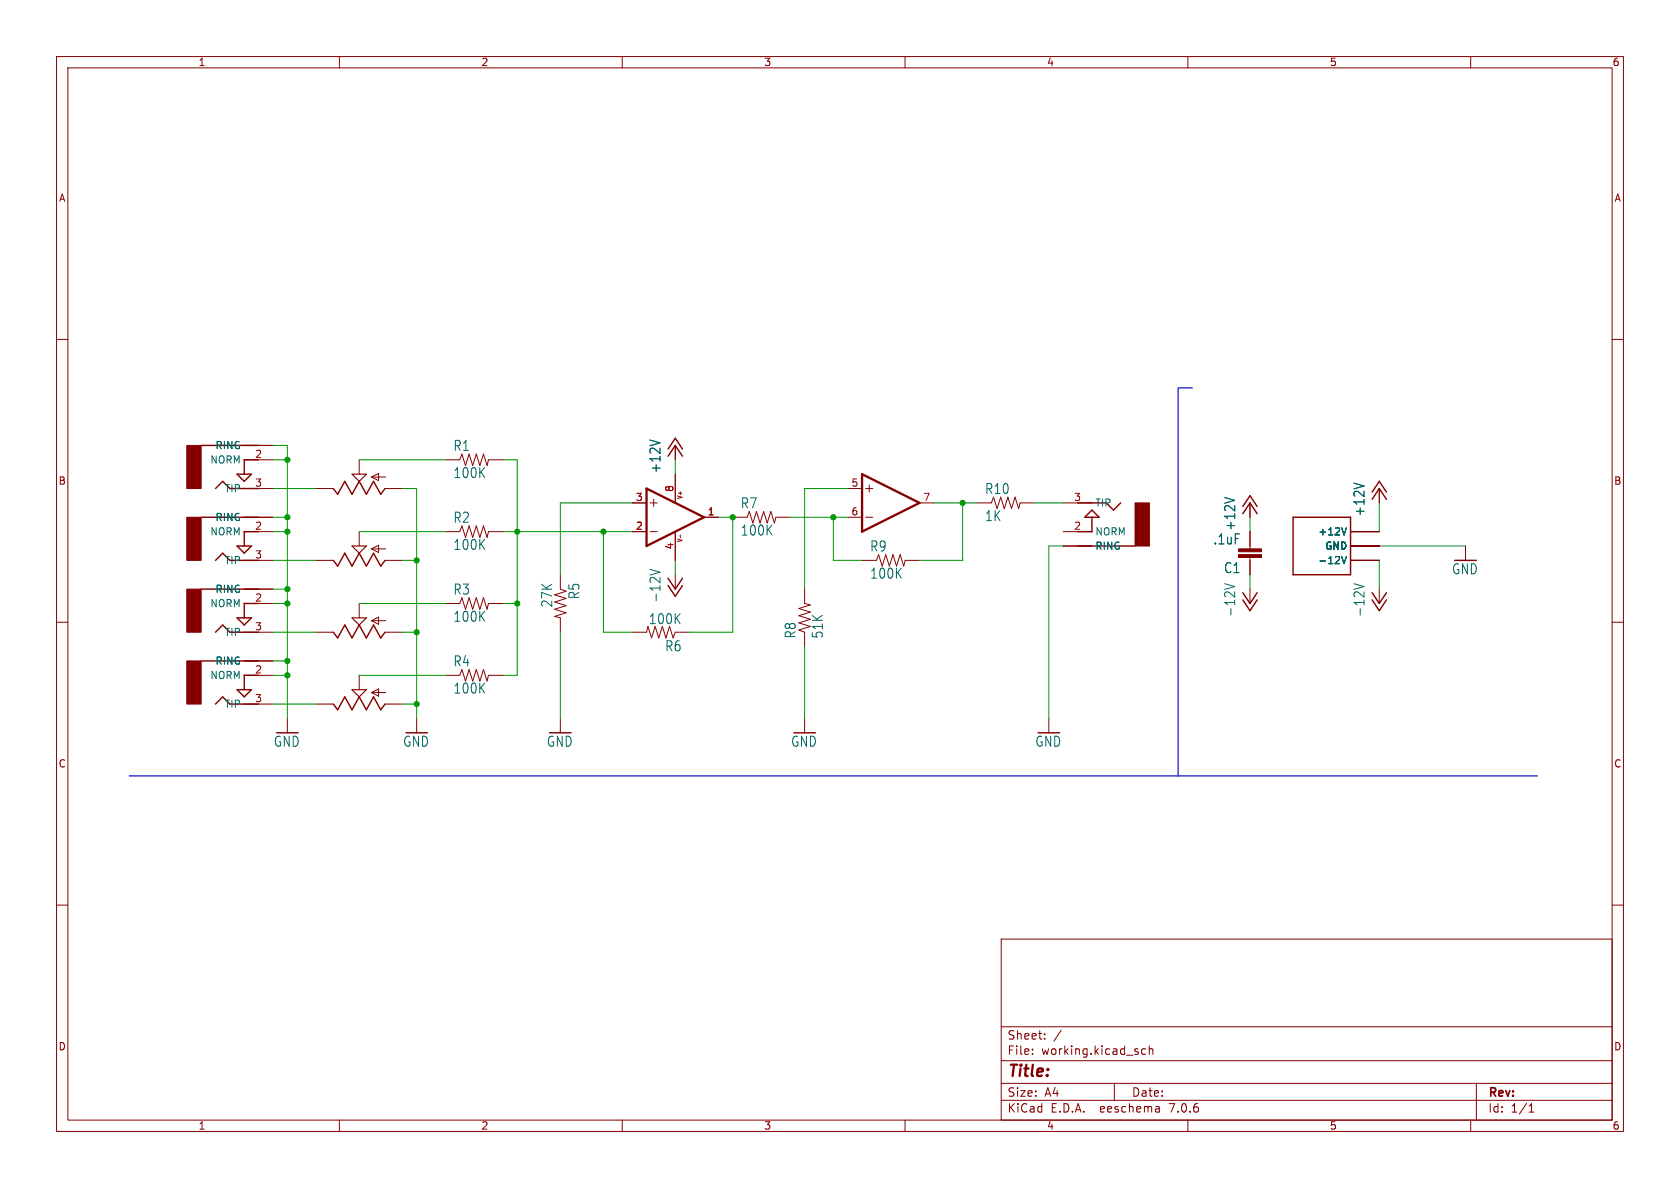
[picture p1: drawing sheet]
<svg xmlns="http://www.w3.org/2000/svg" width="297mm" height="210mm" viewBox="0 0 297 210" stroke-linecap="round" stroke-linejoin="round" font-family="sans-serif">
<g fill="none" stroke="#840000" stroke-width=".18">
<path d="M10 10h277v190h-277zM12 12h273v186h-273zM60 10v2M110 10v2M160 10v2M210 10v2M260 10v2M10 60h2M285 60h2M43.2 78.7h5.1M119.4 78.7v2.6M43.2 91.4h5.1"/>
<path d="M43.2 86.4h5.1M43.2 94h5.1M43.2 99.1h5.1M43.2 81.3h5.1M55.9 86.4h3M55.9 99.1h3M63.5 81.3v2.5M63.5 94v2.5M65.7 84.3l1.2-.6v1.3zM65.7 97l1.2-.6v1.3zM65.7 97h2.5M65.7 84.3h2.5"/>
<path d="M68.1 86.4h3M68.1 99.1h3M78.7 94h2.6l.4-1 .6 2 .6-2 .7 2 .6-2 .6 2 .7-2 .6 2 .3-1h2.5M78.7 81.3h2.6l.4-1 .6 2 .6-2 .7 2 .6-2 .6 2 .7-2 .6 2 .3-1h2.5M111.8 88.9h2.5M111.8 94h2.5M114.9 88.9h1.3M114.9 94h1.3M115.6 88.3v1.2M119.4 83.8v5.1M119.4 94v5.1M120.3 94.5v.6"/>
<path d="M124.5 91.4h2.5M129.5 91.4h2.6l.4-1 .6 2.1 .6-2.1 .7 2.1 .6-2.1 .6 2.1 .7-2.1 .6 2.1 .3-1.1h2.5M149.9 91.4h2.5M149.9 86.4h2.5M152.4 99.1h2.5l.4-1.1 .7 2.1 .6-2.1 .6 2.1 .7-2.1 .6 2.1 .6-2.1 .7 2.1 .2-1h2.6M153 91.4h1.3M153 86.4h1.3M153.7 85.7v1.3M162.6 88.9h2.5M172.7 88.9h2.6l.3-1 .7 2 .6-2 .6 2 .7-2 .6 2 .7-2 .6 2 .2-1h2.6M188 88.9h5M188 94h5"/>
<path d="M188 96.5h5M221 88.9v2.5M221 94v3M221 98.6v3M238.8 94h5M238.8 99.1h5M238.8 96.5h5M243.8 86.4v2.5M259.1 96.5v2.6M10 110h2M43.2 104.1h5.1M43.2 106.7h5.1"/>
<path d="M43.2 111.8h5.1M43.2 116.8h5.1M43.2 119.4h5.1M55.9 111.8h3M63.5 106.7v2.5M63.5 119.4v2.5M65.7 109.7l1.2-.6v1.3zM65.7 109.7h2.5M68.1 111.8h3M78.7 106.7h2.6l.4-1 .6 2 .6-2 .7 2 .6-2 .6 2 .7-2 .6 2 .3-1h2.5M78.7 119.4h2.6l.4-1 .6 2 .6-2 .7 2 .6-2 .6 2 .7-2 .6 2 .3-1h2.5M99.1 101.6v2.5l1 .4-2.1 .7 2.1 .6-2.1 .6 2.1 .7-2.1 .6 2.1 .6-2.1 .7 1.1 .2v2.6"/>
<path d="M111.8 111.8h2.5l.3-1.1 .6 2.1 .6-2.1 .7 2.1 .6-2.1 .6 2.1 .7-2.1 .6 2.1 .4-1h2.5M119.4 101.6v2.5M142.2 104.1v2.6l1.1 .2-2.1 .7 2.1 .6-2.1 .6 2.1 .7-2.1 .6 2.1 .6-2.1 .7 1 .4v2.5M221 104.1v2.6M243.8 104.1v2.6M285 110h2M43.2 124.5h5.1M50.8 127v2.5M55.9 124.5h3M65.7 122.4l1.2-.6v1.3zM65.7 122.4h2.5M68.1 124.5h3"/>
<path d="M73.7 127v2.5M99.1 127v2.5M142.2 127v2.5M185.4 127v2.5M10 160h2M285 160h2M177 166h108v32h-108zM60 198v2M110 198v2M160 198v2M177 194.5h108M177 191.5h108"/>
<path d="M177 187.5h108M177 181.5h108M182.5 186.3v.1M182.5 185.5v.1M184.7 183.6v.1M184.7 182.8v.1M187.6 182.1l-1.3 2M197 191.5v3M202.5 185.5l-.4-.1-.3 .3v.4l.2 .2h.5M203.2 185.5l.2-.1 .3 .1 .1 .9M203.2 184.9v1.5M204.9 195.7l.1 .9"/>
<path d="M205 196.5l-.2 .1M205 196h-.2M210 198v2M260 198v2M261 191.5v6.5M270.3 196.6h.9M270.3 195.5l.4-.4v1.5"/>
</g>
<g fill="#840000" stroke="#840000" stroke-width=".18">
<path d="M33 104.1h2.6v7.7h-2.6z"/>
<path d="M33 116.8h2.6v7.7h-2.6z"/>
<path d="M33 91.4h2.6v7.7h-2.6z"/>
<path d="M33 78.7h2.6v7.7h-2.6z"/>
<path d="M200.7 88.9h2.5v7.6h-2.5z"/>
<path d="M218.9 97h4.1v.5h-4.1z"/>
<path d="M218.9 98h4.1v.6h-4.1z"/>
</g>
<g fill="none" stroke="#840000" stroke-width=".25">
<path d="M35.6 78.7h10.1M118.1 79.4l1.3-1.9 1.2 1.9M35.6 91.4h10.1M38.1 99.1l1.3-1.3 1.2 1.3h5.1M38.1 86.4l1.3-1.3 1.2 1.3h5.1M41.9 96.5h2.5l-1.2 1.3zM41.9 83.8h2.5l-1.2 1.3zM45.7 81.3h-2.5v2.5M45.7 94h-2.5v2.5M58.9 99.1l.8 1 1.3-2.3 1.2 2.3 1.3-2.3 1.3 2.3 1.2-2.3 1.3 2.3 .8-1M58.9 86.4l.8 1 1.3-2.3 1.2 2.3 1.3-2.3 1.3 2.3 1.2-2.3 1.3 2.3 .8-1M118.1 80.6l1.3-1.9 1.2 1.9"/>
<path d="M190.5 96.5h10.2M190.5 88.9h5.1l1.2 1.3 1.3-1.3M193 90.2l1.3 1.2h-2.5zM193 91.4v2.6h-2.5M219.7 90.8l1.3-1.9 1.2 1.9M219.7 89.5l1.3-1.9 1.2 1.9M228.6 91.4h10.2v10.2h-10.2zM242.6 88.3l1.2-1.9 1.3 1.9M242.6 87l1.2-1.9 1.3 1.9M35.6 104.1h10.1M35.6 116.8h10.1M38.1 111.8l1.3-1.3 1.2 1.3h5.1"/>
<path d="M41.9 109.2h2.5l-1.2 1.3zM45.7 106.7h-2.5v2.5M45.7 119.4h-2.5v2.5M58.9 111.8l.8 1 1.3-2.3 1.2 2.3 1.3-2.3 1.3 2.3 1.2-2.3 1.3 2.3 .8-1M118.1 103.5l1.3 1.9 1.2-1.9M118.1 102.2l1.3 1.9 1.2-1.9M219.7 106l1.3 2 1.2-2M219.7 104.8l1.3 1.9 1.2-1.9M242.6 106l1.2 2 1.3-2M242.6 104.8l1.2 1.9 1.3-1.9M38.1 124.5l1.3-1.3 1.2 1.3h5.1M41.9 121.9h2.5l-1.2 1.3z"/>
<path d="M58.9 124.5l.8 1 1.3-2.3 1.2 2.3 1.3-2.3 1.3 2.3 1.2-2.3 1.3 2.3 .8-1"/>
</g>
<path d="M114.9 77.8l1.8 .5M216.5 87.9l1.8 .6M237.2 98.4l.4 1.2 .4-1.2M238 93.3l-.4 1.3M239.4 85.4l1.7 .5M114.9 100.6l1.8 .6-1.8 .5M216.5 103.2l1.8 .5-1.8 .5M239.4 103.2l1.7 .5-1.7 .5" fill="none" stroke="#006464" stroke-width=".18"/>
<path d="M114.3 86.4l10.2 5-10.2 5.1zM152.4 83.8l10.2 5.1-10.2 5.1z" fill="none" stroke="#840000" stroke-width=".41"/>
<path d="M62.2 96.5h2.6l-1.3 1.3zM62.2 83.8h2.6l-1.3 1.3zM62.2 109.2h2.6l-1.3 1.3zM62.2 121.9h2.6l-1.3 1.3z" fill="none" stroke="#840000" stroke-width=".2"/>
<path d="M210.8 68.6h-2.5v68.6M22.9 137.2h248.9" fill="none" stroke="#0000c2" stroke-width=".2"/>
<g fill="none" stroke="#009600" stroke-width=".18">
<path d="M48.3 78.7h2.5v48.3M48.3 81.3h2.5M48.3 91.4h2.5M48.3 94h2.5M48.3 99.1h7.6M48.3 86.4h7.6M63.5 81.3h15.2M63.5 94h15.2M71.1 86.4h2.6v40.6M71.1 99.1h2.6M88.9 81.3h2.5v38.1h-2.5M88.9 94h22.9"/>
<path d="M106.7 94v17.8h5.1M111.8 88.9h-12.7v12.7M119.4 81.3v2.5M119.4 99.1v2.5M127 91.4h2.5v20.4h-7.6M139.7 91.4h10.2M147.3 91.4v7.7h5.1M149.9 86.4h-7.7v17.7M165.1 88.9h7.6M170.2 88.9v10.2h-7.6M182.9 88.9h5.1M188 96.5h-2.6v30.5"/>
<path d="M221 91.4v2.6M243.8 96.5h15.3M243.8 88.9v5.1M243.8 99.1v5M48.3 119.4h2.5M48.3 111.8h7.6M48.3 106.7h2.5M48.3 116.8h2.5M48.3 104.1h2.5M63.5 119.4h15.2M63.5 106.7h15.2M71.1 111.8h2.6"/>
<path d="M88.9 106.7h2.5M99.1 111.8v15.2M142.2 114.3v12.7M221 101.6v2.5M48.3 124.5h7.6M71.1 124.5h2.6"/>
</g>
<g fill="#009600" stroke="#009600" stroke-width=".18">
<circle cx="73.7" cy="99.1" r=".46"/>
<circle cx="73.7" cy="111.8" r=".46"/>
<circle cx="73.7" cy="124.5" r=".46"/>
<circle cx="129.5" cy="91.4" r=".46"/>
<circle cx="147.3" cy="91.4" r=".46"/>
<circle cx="91.4" cy="94" r=".46"/>
<circle cx="91.4" cy="106.7" r=".46"/>
<circle cx="106.7" cy="94" r=".46"/>
<circle cx="50.8" cy="104.1" r=".46"/>
<circle cx="50.8" cy="94" r=".46"/>
<circle cx="50.8" cy="116.8" r=".46"/>
<circle cx="50.8" cy="119.4" r=".46"/>
<circle cx="50.8" cy="91.4" r=".46"/>
<circle cx="50.8" cy="81.3" r=".46"/>
<circle cx="50.8" cy="106.7" r=".46"/>
<circle cx="170.2" cy="88.9" r=".46"/>
</g>
<text font-size="2.8" fill="#840000" x="178" y="190.9">Title:</text>
<g font-size="2.5" fill="#006464">
<text x="80.1" y="79.9">R1</text>
<text x="117" y="83.8" transform="rotate(-90 117 83.8)">+12V</text>
<text x="80.1" y="84.7">100K</text>
<text x="174" y="87.5">R10</text>
<text x="80.1" y="92.6">R2</text>
<text x="130.9" y="90.1">R7</text>
<text x="130.9" y="94.9">100K</text>
<text x="174" y="92.3">1K</text>
<text x="218.6" y="93.9" transform="rotate(-90 218.6 93.9)">+12V</text>
<text x="241.4" y="91.4" transform="rotate(-90 241.4 91.4)">+12V</text>
<text x="80.1" y="97.4">100K</text>
<text x="153.7" y="97.7">R9</text>
<text x="214.4" y="96.5">.1uF</text>
<text x="216.3" y="101.5">C1</text>
<text x="256.6" y="101.7">GND</text>
<text x="80.1" y="105.3">R3</text>
<text x="97.8" y="107.5" transform="rotate(-90 97.8 107.5)">27K</text>
<text x="102.6" y="106" transform="rotate(-90 102.6 106)">R5</text>
<text x="117" y="106.6" transform="rotate(-90 117 106.6)">-12V</text>
<text x="153.7" y="102.5">100K</text>
<text x="80.1" y="110.1">100K</text>
<text x="114.6" y="110.5">100K</text>
<text x="140.9" y="113" transform="rotate(-90 140.9 113)">R8</text>
<text x="145.7" y="113" transform="rotate(-90 145.7 113)">51K</text>
<text x="218.6" y="109.2" transform="rotate(-90 218.6 109.2)">-12V</text>
<text x="241.4" y="109.2" transform="rotate(-90 241.4 109.2)">-12V</text>
<text x="80.1" y="118">R4</text>
<text x="117.5" y="115.3">R6</text>
<text x="80.1" y="122.8">100K</text>
<text x="48.3" y="132.2">GND</text>
<text x="71.2" y="132.2">GND</text>
<text x="96.6" y="132.2">GND</text>
<text x="139.8" y="132.2">GND</text>
<text x="182.9" y="132.2">GND</text>
</g>
<g font-size="2.1" fill="#840000">
<text x="178" y="184">Sheet:</text>
<text x="178" y="186.7">File:</text>
<text x="184.1" y="186.7">working.kicad_sch</text>
<text x="178" y="196.9">KiCad</text>
<text x="178" y="194.1">Size:</text>
<text x="184.7" y="194.1">A4</text>
<text x="185.7" y="196.9">E.D.A.</text>
<text x="194.6" y="196.9">eeschema</text>
<text x="200" y="194.1">Date:</text>
<text x="207" y="196.9">7.0.6</text>
<text x="263" y="194.3">Rev:</text>
<text x="263" y="196.9">Id:</text>
<text x="267.1" y="196.9">1/1</text>
</g>
<g font-size="1.8" fill="#840000">
<text x="35" y="11.9">1</text>
<text x="85" y="11.9">2</text>
<text x="135" y="11.9">3</text>
<text x="185" y="11.9">4</text>
<text x="235" y="11.9">5</text>
<text x="285" y="11.9">6</text>
<text x="10.3" y="35.9">A</text>
<text x="285.3" y="35.9">A</text>
<text x="10.3" y="85.9">B</text>
<text x="285.3" y="85.9">B</text>
<text x="10.3" y="135.9">C</text>
<text x="285.3" y="135.9">C</text>
<text x="10.3" y="185.9">D</text>
<text x="285.3" y="185.9">D</text>
<text x="35" y="199.9">1</text>
<text x="85" y="199.9">2</text>
<text x="135" y="199.9">3</text>
<text x="185" y="199.9">4</text>
<text x="235" y="199.9">5</text>
<text x="285" y="199.9">6</text>
</g>
<g font-size="1.8" fill="#006464">
<text x="37.1" y="82.1">NORM</text>
<text x="38" y="79.6">RING</text>
<text x="39.6" y="87.2">TIP</text>
<text x="193.5" y="89.8">TIP</text>
<text x="37.1" y="94.8">NORM</text>
<text x="38" y="92.3">RING</text>
<text x="193.5" y="94.8">NORM</text>
<text x="233" y="94.8">+12V</text>
<text x="39.6" y="99.9">TIP</text>
<text x="193.5" y="97.4">RING</text>
<text x="233" y="99.9">-12V</text>
<text x="234.2" y="97.4">GND</text>
<text x="37.1" y="107.5">NORM</text>
<text x="38" y="105">RING</text>
<text x="39.6" y="112.6">TIP</text>
<text x="38" y="117.7">RING</text>
<text x="37.1" y="120.2">NORM</text>
<text x="39.6" y="125.3">TIP</text>
</g>
<g font-size="1.8" fill="#a90000">
<text x="45" y="81">2</text>
<text x="45" y="86.1">3</text>
<text x="112.3" y="88.6">3</text>
<text x="119.1" y="87.1" transform="rotate(-90 119.1 87.1)">8</text>
<text x="150.4" y="86.1">5</text>
<text x="163.1" y="88.6">7</text>
<text x="189.8" y="88.6">3</text>
<text x="45" y="93.7">2</text>
<text x="112.3" y="93.7">2</text>
<text x="125" y="91.2">1</text>
<text x="150.4" y="91.2">6</text>
<text x="189.8" y="93.7">2</text>
<text x="45" y="98.8">3</text>
<text x="119.1" y="97.2" transform="rotate(-90 119.1 97.2)">4</text>
<text x="45" y="106.4">2</text>
<text x="45" y="111.5">3</text>
<text x="45" y="119.1">2</text>
<text x="45" y="124.2">3</text>
</g>
<g font-size="1.1" fill="#840000">
<text x="120.8" y="88.4" transform="rotate(-90 120.8 88.4)">V+</text>
<text x="120.8" y="96" transform="rotate(-90 120.8 96)">V-</text>
</g>
</svg>
